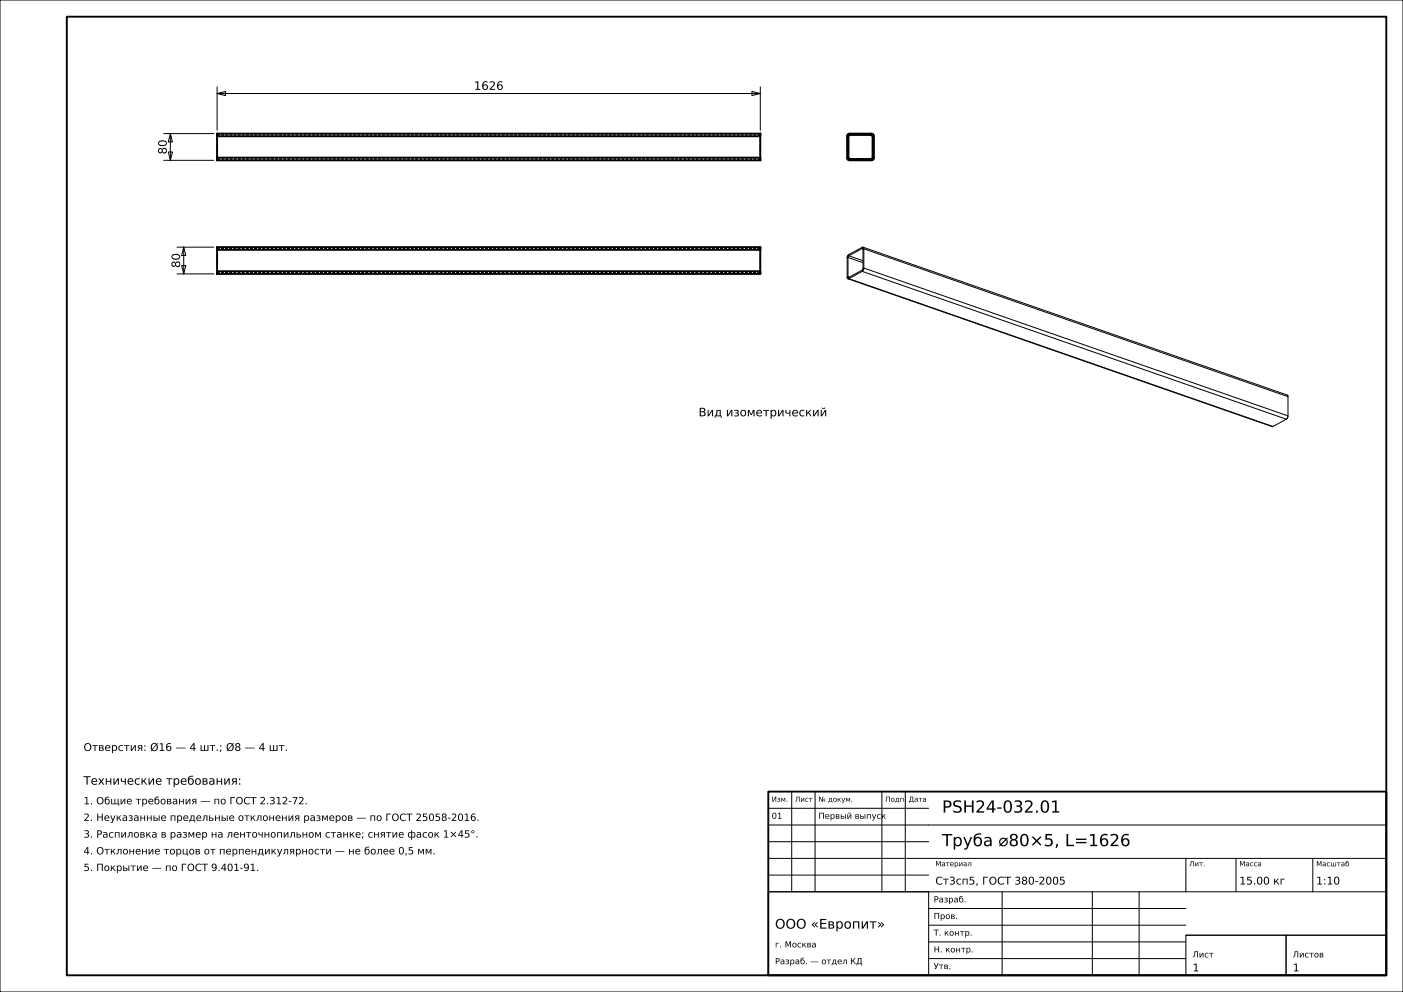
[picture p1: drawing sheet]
<svg xmlns="http://www.w3.org/2000/svg" width="420mm" height="297mm" viewBox="0 0 420 297" stroke-linecap="round" stroke-linejoin="round" font-family="sans-serif">
<g fill="none" stroke="#000" stroke-width=".3">
<path d="M0 0h420v297h-420zM49 40h15M51 40l.6 2.5h-1.2zM51 40v8M65 28l2.5-.6v1.2zM65 26v13M65 28h162.6M225.1 27.4l2.5 .6-2.5 .6zM227.6 26v13M49 48h15M50.4 45.5h1.2l-.6 2.5zM53 74h11"/>
<path d="M54.4 79.5h1.2l-.6 2.5zM55 74l.6 2.5h-1.2zM55 74v8M253.8 77.1v5.7M253.8 77.1l4.5 1.5M254.1 76.6l-.3 .5M254.1 76.6l4.2 1.5M258.1 74.4l-4 2.2M258.1 74.4l.2 .1M258.2 74.4h.1M258.2 74.4h-.1M258.2 74.4l.1 .1"/>
<path d="M258.3 74.5v6.2l-4.3 2.4M258.4 74l-4.3 2.2-.4 .4-.1 6.4 .2 .5M258.4 74l.2 .5M258.4 74l126.9 44.3 .3 .5M258.6 74.5v5.8M258.6 74.5l127 44.3M53 82h11M253.8 83.5l127.3 44.2M253.8 82.8l.1 .3M253.8 82.8l.5 .2M253.9 83.1h.1M254.1 83.4l-.3 .1"/>
<path d="M254.1 83.4l127 44.3M258.1 81.2l-4 2.2M258.1 81.2l127 44.3M258.6 80.3l-.5 .9M258.6 80.3l127 44.2M385.6 118.8v5.7M385.1 125.5l-4 2.2M385.6 124.5l-.5 1M237 237v30M244 237v30M264 237v30M271 237v30"/>
<path d="M230 257h185M230 252h48M230 247h185M230 242h48M355 257v10M370 257v10M393 257v10M230 267h48v25h-48zM230 267h185M230 262h48M278 277h77M278 272h77"/>
<path d="M300 267v25M327 267v25M341 267v25M278 287h77M278 282h77M355 280h30v12h-30zM355 280h60M385 280h30v12h-30z"/>
</g>
<path d="M20 5h395v287h-395zM65 40h162.6v8h-162.6zM65 47.2h162.6M65 40.8h162.6M253.8 40.2l.6-.2h6.4l.6 .2 .2 .6v6.4l-.2 .6-.6 .2h-6.4l-.6-.2-.2-.6v-6.4zM254.1 40.5h7v7h-7zM65 74h162.6v8h-162.6zM65 74.8h162.6M65 81.2h162.6M230 237h185v55h-185z" fill="none" stroke="#000" stroke-width=".56"/>
<g fill="none" stroke="#000" stroke-width=".3" stroke-dasharray=".7 .5" stroke-linecap="butt">
<path d="M227.6 40h-162.6M254.4 40h-.2M260.8 40h-6.4M65 40.4h162.6M65 40.8v-.1M65 40.7v-.1M65 40.6v-.1M65 40.5v-.1M65 47.2v-6.4M65 47.6v-.1M65 47.5v-.1M65 47.4v-.1"/>
<path d="M65 47.3v-.1M65 47.2v.1M65 47.3v.1M65 47.4v.1M65 47.5v.1M65 40.8v6.4M65 40.4v.1M65 40.5v.1M65 40.6v.1M65 40.7v.1M65 48v-.1M65 47.9v-.1"/>
<path d="M65 47.8v-.1M65 47.7v-.1M65 40.4v-.1M65 40.3v-.1M65 40.2v-.1M65 40.1v-.1M227.6 40.8v6.4M227.6 47.2v.1M227.6 47.3v.1M227.6 47.4v.1M227.6 47.5v.1M227.6 47.6v.1"/>
<path d="M227.6 47.7v.1M227.6 47.8v.1M227.6 47.9v.1M227.6 40v.1M227.6 40.1v.1M227.6 40.2v.1M227.6 40.3v.1M227.6 40.4v.1M227.6 40.5v.1M227.6 40.6v.1M227.6 40.7v.1M227.6 40.8v-.1"/>
<path d="M227.6 40.7v-.1M227.6 40.6v-.1M227.6 40.5v-.1M227.6 47.6v-.1M227.6 47.5v-.1M227.6 47.4v-.1M227.6 47.3v-.1M227.6 47.2v-6.4M227.6 40.4h-162.6M227.6 47.6h-162.6M227.6 48h-162.6M253.6 40.8v6.4"/>
<path d="M253.6 47.2v.2M253.6 47.4l.1 .2M253.6 40.6v.2M253.7 47.6l.1 .2M253.7 40.4l-.1 .2M253.8 47.8l.2 .1M253.8 40.2l-.1 .2M254 47.9l.2 .1M254 40.1l-.2 .1M254 40.8v-.2M254 47.2v-6.4M254 40.6l.1-.1"/>
<path d="M254 47.4v-.2M254.1 40.5l.1-.1M254.1 47.5l-.1-.1M254.2 48h.2M254.2 40l-.2 .1M254.2 40.4h.2M254.2 47.6l-.1-.1M254.4 48h6.4M254.4 40.4h6.4M254.4 47.6h-.2M260.8 48h.2M260.8 40.4h.2"/>
<path d="M260.8 47.6h-6.4M261 40.4l.1 .1M261 47.6h-.2M261 48l.2-.1M261 40h-.2M261.1 40.5l.1 .1M261.1 47.5l-.1 .1M261.2 40.6v.2M261.2 47.4l-.1 .1M261.2 47.9l.2-.1M261.2 40.1l-.2-.1M261.2 40.8v6.4"/>
<path d="M261.2 47.2v.2M261.4 47.8l.1-.2M261.4 40.2l-.2-.1M261.5 47.6l.1-.2M261.5 40.4l-.1-.2M261.6 47.4v-.2M261.6 40.6l-.1-.2M261.6 47.2v-6.4M261.6 40.8v-.2M65 74.8v-.1M65 74.7v-.1M65 74.6v-.1"/>
<path d="M65 74.5v-.1M65 74.4v-.1M65 74.3v-.1M65 74.2v-.1M65 74.1v-.1M65 74.4v.1M65 74.5v.1M65 74.6v.1M65 74.7v.1M65 74.8v6.4M65 74.4h162.6M65 74h162.6"/>
<path d="M227.6 74.8v6.4M227.6 74.4v.1M227.6 74.5v.1M227.6 74.6v.1M227.6 74.7v.1M227.6 74.8v-.1M227.6 74.7v-.1M227.6 74.6v-.1M227.6 74.5v-.1M227.6 74v.1M227.6 74.1v.1M227.6 74.2v.1"/>
<path d="M227.6 74.3v.1M65 82v-.1M65 81.9v-.1M65 81.8v-.1M65 81.7v-.1M65 81.6v-.1M65 81.5v-.1M65 81.4v-.1M65 81.3v-.1M65 81.2v-6.4M65 81.2v.1M65 81.3v.1"/>
<path d="M65 81.4v.1M65 81.5v.1M65 81.6h162.6M227.6 81.2v-6.4M227.6 81.6v-.1M227.6 81.5v-.1M227.6 81.4v-.1M227.6 81.3v-.1M227.6 81.2v.1M227.6 81.3v.1M227.6 81.4v.1M227.6 81.5v.1"/>
<path d="M227.6 82h-162.6M227.6 81.6v.1M227.6 81.7v.1M227.6 81.8v.1M227.6 81.9v.1"/>
</g>
<g font-size="5">
<text x="282" y="243.3">PSH24-032.01</text>
<text x="282" y="253.3">Труба ⌀80×5, L=1626</text>
</g>
<text font-size="4" x="232" y="278">ООО «Европит»</text>
<g font-size="3.5">
<text x="141.9" y="26.9">1626</text>
<text x="49.9" y="46.2" transform="rotate(-90 49.9 46.2)">80</text>
<text x="53.9" y="80.2" transform="rotate(-90 53.9 80.2)">80</text>
<text x="209.1" y="124.6">Вид изометрический</text>
<text x="25" y="234.9">Технические требования:</text>
</g>
<g font-size="3.2">
<text x="25" y="224.8">Отверстия: Ø16 — 4 шт.; Ø8 — 4 шт.</text>
<text x="280" y="264.8">Ст3сп5, ГОСТ 380-2005</text>
<text x="371" y="264.8">15.00 кг</text>
<text x="394" y="264.8">1:10</text>
<text x="357" y="290.8">1</text>
<text x="387" y="290.8">1</text>
</g>
<g font-size="3">
<text x="25" y="240.8">1. Общие требования — по ГОСТ 2.312-72.</text>
<text x="25" y="245.8">2. Неуказанные предельные отклонения размеров — по ГОСТ 25058-2016.</text>
<text x="25" y="250.8">3. Распиловка в размер на ленточнопильном станке; снятие фасок 1×45°.</text>
<text x="25" y="255.8">4. Отклонение торцов от перпендикулярности — не более 0,5 мм.</text>
<text x="25" y="260.8">5. Покрытие — по ГОСТ 9.401-91.</text>
</g>
<g font-size="2.5">
<text x="231" y="245.1">01</text>
<text x="245" y="245.1">Первый выпуск</text>
<text x="279.5" y="270.2">Разраб.</text>
<text x="279.5" y="275.1">Пров.</text>
<text x="279.5" y="280.1">Т. контр.</text>
<text x="232" y="283.6">г. Москва</text>
<text x="279.5" y="285.1">Н. контр.</text>
<text x="357" y="286.6">Лист</text>
<text x="387" y="286.6">Листов</text>
<text x="232" y="288.7">Разраб. — отдел КД</text>
<text x="279.5" y="290.1">Утв.</text>
</g>
<g font-size="2.1">
<text x="231" y="240">Изм.</text>
<text x="238" y="240">Лист</text>
<text x="245" y="240">№ докум.</text>
<text x="265" y="240">Подп.</text>
<text x="272" y="240">Дата</text>
<text x="280" y="259.3">Материал</text>
<text x="356" y="259.3">Лит.</text>
<text x="371" y="259.3">Масса</text>
<text x="394" y="259.4">Масштаб</text>
</g>
</svg>
